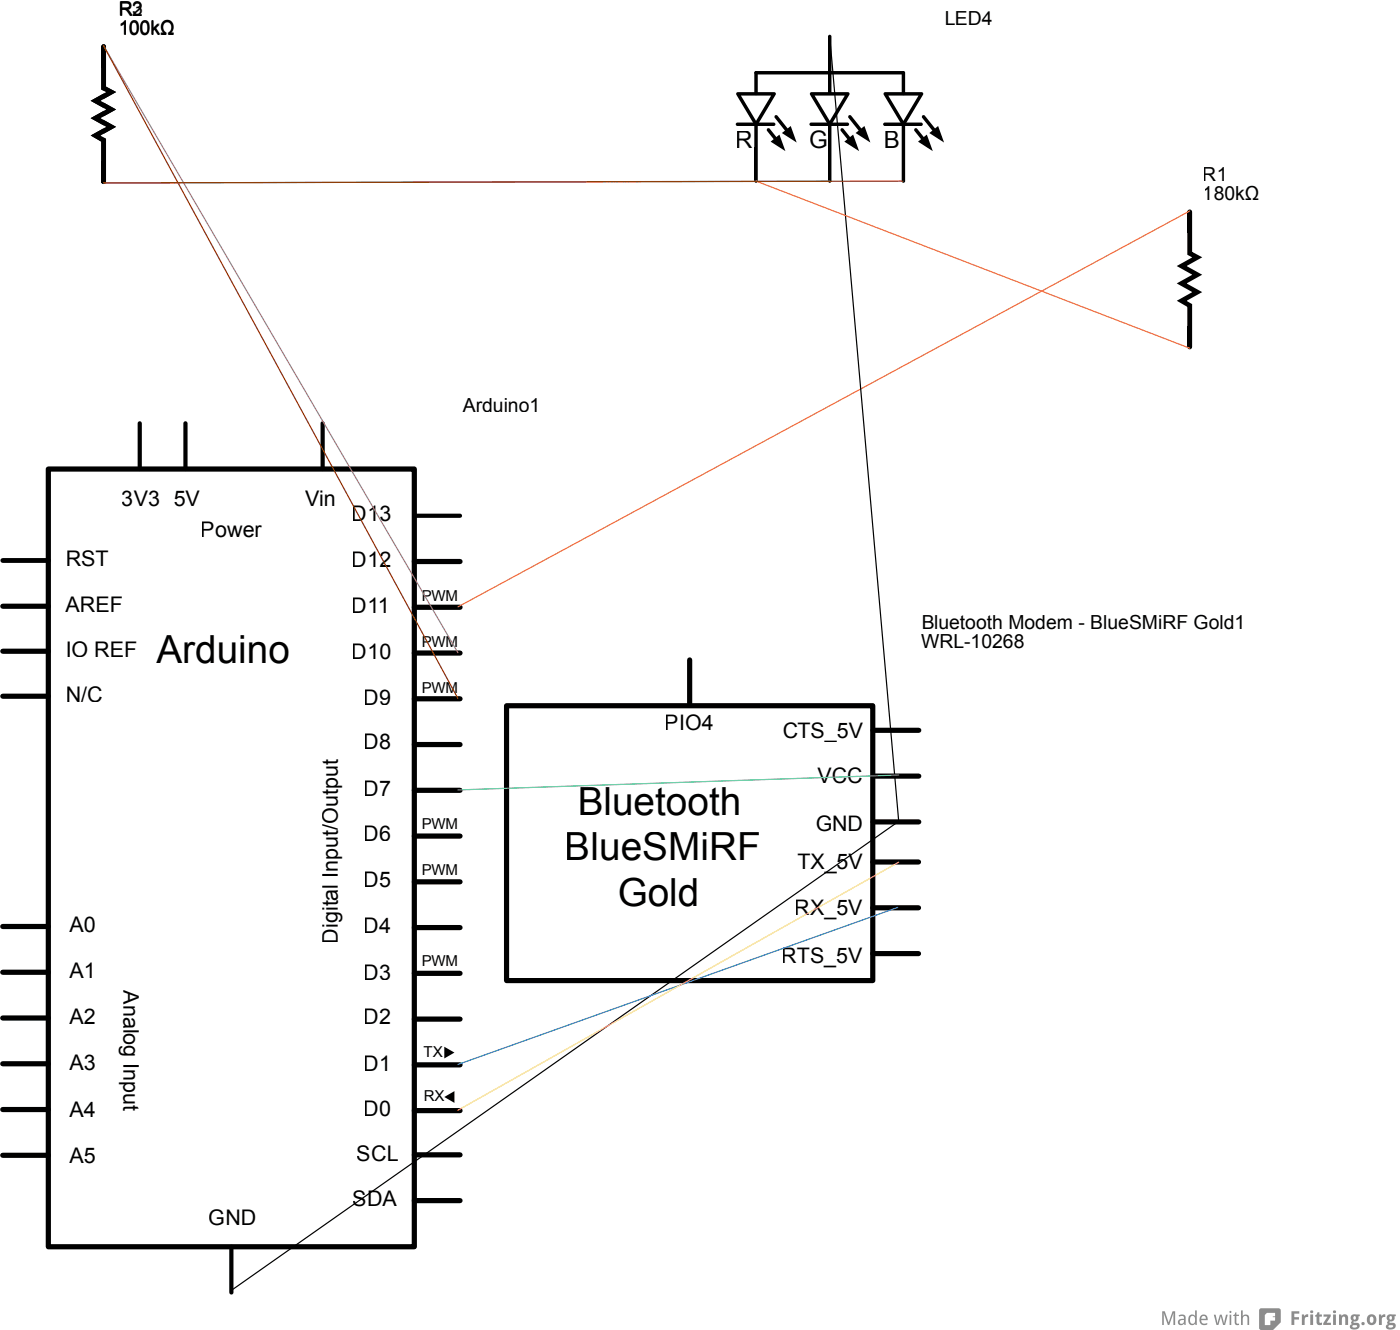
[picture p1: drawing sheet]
<svg xmlns="http://www.w3.org/2000/svg" width="229mm" height="218mm" viewBox="0 0 229 218" stroke-linecap="round" stroke-linejoin="round" font-family="sans-serif">
<!-- layer: Layer 1 -->
<g fill="#8c8c8c">
<path d="M190.4 214.7h.4l.7 1.8 .6-1.8h.4v2.2h-.2v-1.9l-.7 1.9h-.3l-.7-1.9 .1 1.9h-.3z"/>
<path d="M198.9 215.2h.3l.3 1.5 .4-1.5h.3l.3 1.5 .4-1.5h.3l-.5 1.7h-.3l-.4-1.4-.4 1.4h-.3z"/>
<path d="M202.4 214.9h.2v.3h.4v.3h-.4v.9a.29 .29 0 0 0 .4 .3v.2a.5 .5 0 0 1-.7-.5v-.9h-.3v-.2l.3-.1z"/>
<path d="M203.3 214.5h.3v1l.2-.2a.58 .58 0 0 1 .6 0 .58 .58 0 0 1 .3 .5v1.1h-.3v-1.1a.41 .41 0 0 0-.5-.3 .41 .41 0 0 0-.3 .6v.8h-.3z"/>
<path d="M211.6 214.7h1.3v.4h-.8v.6h.7v.3h-.7v.9h-.5z"/>
<path d="M213.3 215.2h.3l.1 .3 .3-.3h.3v.4a.45 .45 0 0 0-.5 .5v.8h-.5z"/>
<path d="M215.9 214.8h.3v.4h.4v.4h-.4v.8a.27 .27 0 0 0 .4 .1v.4h-.2a.52 .52 0 0 1-.7-.5v-.8h-.2v-.2l.2-.2z"/>
<path d="M216.8 215.2h1.2v.3l-.6 1.1h.7v.3h-1.3v-.3l.7-1h-.7z"/>
<path d="M219.4 215.2h.3l.1 .2a.59 .59 0 0 1 .7-.2 .59 .59 0 0 1 .4 .6v1.1h-.5v-1.1a.29 .29 0 0 0-.4-.2 .29 .29 0 0 0-.1 .4v.9h-.5z"/>
<path d="M225.9 215.2h.4l.1 .3 .2-.3h.4v.4a.45 .45 0 0 0-.6 .5v.8h-.5z"/>
<path d="M193.4 216.2a.35 .35 0 0 0 .2 .6 .35 .35 0 0 0 .4-.5v-.2zM193.1 215.4a.67 .67 0 0 1 .7-.2 .67 .67 0 0 1 .5 .6v1.1h-.2l-.1-.2a.55 .55 0 0 1-.7 .2 .55 .55 0 0 1-.3-.7 .55 .55 0 0 1 .7-.3h.3a.43 .43 0 0 0-.3-.5 .43 .43 0 0 0-.5 .2z"/>
<path d="M195.2 215.5a.79 .79 0 0 0 .2 1.2 .74 .74 0 0 0 .2-1.2zM194.9 215.3l.5-.1 .4 .3v-1h.3v2.4h-.2l-.1-.2a.65 .65 0 0 1-.8 .2 .65 .65 0 0 1-.3-.8v-.4z"/>
<path d="M196.9 215.6l-.1 .3h.8a.37 .37 0 0 0-.2-.4 .37 .37 0 0 0-.5 .1zM196.8 215.3a.69 .69 0 0 1 .8 .1 .69 .69 0 0 1 .3 .7h-1.1a.62 .62 0 0 0 1 .5v.2a.89 .89 0 0 1-1.2-.2 .89 .89 0 0 1 .1-1.2z"/>
<path d="M201.5 215.2h.2v1.7h-.2zM201.4 214.8a.2 .2 0 0 1 .4 0 .2 .2 0 0 1-.4 0z"/>
<path d="M214.7 215.2h.4v1.7h-.4zM214.7 214.8a.25 .25 0 0 1 .4 0 .25 .25 0 0 1-.4 0z"/>
<path d="M218.4 215.2h.5v1.7h-.5zM218.4 214.8a.25 .25 0 0 1 .5 0 .25 .25 0 0 1-.5 0z"/>
<path d="M221.8 215.5l-.1 .3a.22 .22 0 0 0 .2 .3 .22 .22 0 0 0 .2-.3l-.1-.3zM221.6 217v.2a.45 .45 0 0 0 .7-.2zM221.5 215.3l.3-.1h1v.3h-.3a.66 .66 0 0 1-.7 .9v.1l.1 .1a.59 .59 0 0 1 .9 .4 .59 .59 0 0 1-.7 .7 .59 .59 0 0 1-.7-.1 .59 .59 0 0 1-.2-.6l.3-.2a.28 .28 0 0 1-.1-.3 .28 .28 0 0 1 .2-.2 .59 .59 0 0 1-.1-1z"/>
<path d="M224.6 215.6a.53 .53 0 0 0-.2 .6 .53 .53 0 0 0 .5 .3 .53 .53 0 0 0 .2-.5 .53 .53 0 0 0-.5-.4zM224.2 215.4a.85 .85 0 0 1 1.3 .6 .85 .85 0 0 1-1.2 .8 1.05 1.05 0 0 1-.1-1.4z"/>
<path d="M227.7 215.5l-.1 .3a.22 .22 0 0 0 .2 .3 .22 .22 0 0 0 .3-.3l-.2-.3zM227.5 217v.2a.45 .45 0 0 0 .7-.2zM227.4 215.3l.3-.1h1v.3h-.3a.66 .66 0 0 1-.7 .9v.1l.1 .1a.64 .64 0 0 1 .9 .3 .85 .85 0 0 1-.7 .8 .85 .85 0 0 1-.9-.5l.1-.3 .2-.1a.28 .28 0 0 1-.1-.3 .28 .28 0 0 1 .2-.2 .59 .59 0 0 1-.1-1z"/>
<path d="M207.6 214.9h1.3v.6h-.4v.2h.4v.5h-.8v.7h-.9v-1.6zM206.3 214.4v3l.2 .3 2.1 .1 1.2-1.3v-2l-.1-.3h-3.1z"/>
<circle cx="223.3" cy="216.7" r=".27"/>
</g>
<g fill="none" stroke="#000" stroke-width=".85">
<path d="M7.9 76.8h60v127.3h-60zM.5 99.3h7.4M67.9 91.9h7.5M67.9 99.4h7.5M.5 114h7.4M.5 106.6h7.4M67.9 106.9h7.5M67.9 114.4h7.5M83 115.5h60v45h-60zM113 108v7.1M143 119.6h7.5M67.9 121.9h7.5"/>
<path d="M67.9 129.4h7.5M67.9 136.9h7.5M143 127.1h7.5M143 134.6h7.5M.4 151.7h7.5M.4 159.2h7.5M67.9 144.4h7.5M67.9 151.9h7.5M67.9 159.4h7.5M143 141.1h7.5M143 148.6h7.5M143 156.1h7.5"/>
<path d="M.4 166.7h7.5M.4 174.2h7.5M67.9 166.9h7.5M67.9 174.3h7.5M.4 181.7h7.5M.4 189.1h7.5M67.9 189.1h7.5M67.9 196.6h7.5M67.9 181.8h7.5"/>
</g>
<path d="M.5 91.8h7.4" fill="none" stroke="#000" stroke-width=".79"/>
<path d="M22.9 69.3v7.5M30.4 69.3v7.5M52.9 69.3v7.5M67.9 84.4h7.5M37.9 204.1v7.5" fill="none" stroke="#000" stroke-width=".69"/>
<g fill="#000">
<path d="M16.6 7.6h.7v3.5h-.7zM16.8 7.4h.3v.2h-.3zM123.6 11.8a.28 .28 0 0 1 .3-.2 .28 .28 0 0 1 .2 .3v3.4a.28 .28 0 0 1-.2 .3 .28 .28 0 0 1-.3-.3zM135.7 5.8a.28 .28 0 0 1 .3-.1 .28 .28 0 0 1 .2 .3v9.2a.28 .28 0 0 1-.3 .2 .28 .28 0 0 1-.2-.2zM135.9 5.9l.1 .1zM147.9 11.7a.28 .28 0 0 1 .4 .2v3.4a.28 .28 0 0 1-.3 .3 .28 .28 0 0 1-.3-.3v-3.4zM16.7 26.4h.6v3.5h-.6zM16.8 29.8h.3v.3h-.3zM120.6 20.2l.2-.1h6a.28 .28 0 0 1 .2 .2 .28 .28 0 0 1-.2 .3h-6a.28 .28 0 0 1-.2-.4zM123.7 20.1a.28 .28 0 0 1 .5 .2v9.3a.28 .28 0 0 1-.3 .3 .28 .28 0 0 1-.3-.3v-9.3zM123.8 29.6l.1 .1zM126.3 23.2l1.4-1.2 1 2.7z"/>
<path d="M126.7 23.2l.9-.7 .5 1.6zM125.7 21l.4 .1 2.1 2.6-.1 .4-.4-.1-2-2.6zM128.1 21.8l1.5-1.2 .9 2.7zM128.6 21.8l.8-.7 .6 1.5zM127 18.9h.4l2.6 3.4v.4l-.4-.1-2.7-3.3zM132.7 20.2l.2-.1h5.9a.28 .28 0 0 1 .3 .2 .28 .28 0 0 1-.3 .3h-5.9a.28 .28 0 0 1-.2-.4zM135.8 20.1a.28 .28 0 0 1 .4 .2v9.3a.28 .28 0 0 1-.3 .3 .28 .28 0 0 1-.2-.3v-9.3zM135.9 29.6l.1 .1zM138.3 23.2l1.5-1.2 1 2.7zM138.8 23.2l.8-.7 .6 1.6zM137.8 21l.4 .1 2.1 2.6-.1 .4-.4-.1-2-2.6zM140.2 21.8l1.4-1.2 1 2.7z"/>
<path d="M140.7 21.8l.8-.7 .6 1.5zM139.1 18.9h.4l2.6 3.4v.4l-.4-.1-2.7-3.3zM144.7 20.2l.3-.1h5.9a.28 .28 0 0 1 .3 .2 .28 .28 0 0 1-.3 .3h-5.9a.28 .28 0 0 1-.3-.4zM147.9 20.1a.28 .28 0 0 1 .4 .2v9.3a.28 .28 0 0 1-.3 .3 .28 .28 0 0 1-.3-.3v-9.3zM148 29.6v.1zM150.4 23.2l1.5-1.2 .9 2.7zM150.9 23.2l.8-.7 .6 1.6zM149.9 21l.4 .1 2 2.6v.4l-.4-.1-2.1-2.6zM152.3 21.8l1.4-1.2 1 2.7zM152.7 21.8l.9-.7 .5 1.5zM151.1 18.9h.4l2.7 3.4-.1 .4-.4-.1-2.6-3.3zM72.8 171.4l1.7 .9-1.7 1z"/>
<path d="M72.8 179.6l1.7-1v2z"/>
<path d="M121.4 15.6l2.5 4.2 2.4-4.2zM120.7 15.1h6.1a.28 .28 0 0 1 .3 .4l-3 5a.28 .28 0 0 1-.5 0l-3-5z"/>
<path d="M133.5 15.6l2.4 4.2 2.5-4.2zM132.8 15.1h6.1a.28 .28 0 0 1 .3 .4l-3 5a.28 .28 0 0 1-.5 0l-3-5z"/>
<path d="M145.5 15.6l2.5 4.2 2.5-4.2zM144.9 15.1h6.1a.28 .28 0 0 1 .2 .4l-2.9 5a.28 .28 0 0 1-.5 0l-3-5z"/>
</g>
<path d="M135.9 5.9v5.6M123.9 24.2v5.5M135.9 24.2v5.5M148 24.2v5.5" fill="none" stroke="#000" stroke-width=".39"/>
<path d="M123.9 11.9h24" fill="none" stroke="#000" stroke-width=".56"/>
<path d="M17 7.6v22.2v-6.8l-1.3-.8 2.5-1.4-2.5-1.5 2.5-1.4-2.5-1.4 2.5-1.4-1.2-.7z" fill="#fff" stroke="#000" stroke-width=".79"/>
<path d="M16.6 7.6h.7v3.5h-.7zM16.8 7.4h.3v.2h-.3zM16.7 26.4h.6v3.5h-.6zM16.8 29.8h.3v.3h-.3z" fill="#000"/>
<path d="M17 7.6v22.2v-6.8l-1.3-.8 2.5-1.4-2.5-1.5 2.5-1.4-2.5-1.4 2.5-1.4-1.2-.7z" fill="#fff" stroke="#000" stroke-width=".79"/>
<path d="M194.6 34.7h.7v3.4h-.7zM194.8 34.4h.3v.3h-.3zM194.6 53.5h.7v3.4h-.7zM194.8 56.9h.3v.2h-.3z" fill="#000"/>
<path d="M194.9 34.7v22.1v-6.8l-1.3-.8 2.6-1.4-2.6-1.4 2.6-1.4-2.6-1.4 2.6-1.5-1.3-.6z" fill="#fff" stroke="#000" stroke-width=".79"/>
<path d="M123.9 29.7l71 27.3M194.9 34.5l-119.9 64.9" fill="none" stroke="#ff7033" stroke-width=".2"/>
<path d="M17 7.5l58 99.4M135.9 29.7l-118.9 .3" fill="none" stroke="#ab58a2" stroke-width=".2"/>
<path d="M17 7.5l58 106.8M148 29.7l-131 .3" fill="none" stroke="#8c3b00" stroke-width=".2"/>
<path d="M135.9 6l11.3 128.5-109.3 76.8" fill="none" stroke="#000" stroke-width=".2"/>
<path d="M147.1 148.6l-72.1 25.7" fill="none" stroke="#157de6" stroke-width=".2"/>
<path d="M147.2 141.2l-72.2 40.6" fill="none" stroke="#ffe24d" stroke-width=".2"/>
<path d="M147.2 126.9l-72.2 2.4" fill="none" stroke="#47cc79" stroke-width=".2"/>
<g font-size="6.3">
<text x="25.6" y="108.5">Arduino</text>
<text x="94.6" y="133.4">Bluetooth</text>
<text x="92.5" y="140.9">BlueSMiRF</text>
<text x="101.2" y="148.4">Gold</text>
</g>
<g font-size="4">
<text x="120.6" y="24.3">R</text>
<text x="132.7" y="24.3">G</text>
<text x="144.7" y="24.3">B</text>
</g>
<g font-size="3.5">
<text x="20" y="82.8">3V3</text>
<text x="28.4" y="82.8">5V</text>
<text x="50" y="82.8">Vin</text>
<text x="32.9" y="88">Power</text>
<text x="57.7" y="85.3">D13</text>
<text x="10.7" y="92.7">RST</text>
<text x="57.7" y="92.8">D12</text>
<text x="10.7" y="100.2">AREF</text>
<text x="57.7" y="100.3">D11</text>
<text x="10.7" y="107.5">IO REF</text>
<text x="57.7" y="107.9">D10</text>
<text x="10.7" y="114.9">N/C</text>
<text x="59.6" y="115.4">D9</text>
<text x="108.9" y="119.6">PIO4</text>
<text x="59.6" y="122.7">D8</text>
<text x="128.1" y="120.8">CTS_5V</text>
<text x="59.6" y="130.3">D7</text>
<text x="134" y="128.3">VCC</text>
<text x="59.6" y="137.7">D6</text>
<text x="133.6" y="136.1">GND</text>
<text x="130.6" y="142.3">TX_5V</text>
<text x="59.6" y="145.3">D5</text>
<text x="130.2" y="149.8">RX_5V</text>
<text x="11.4" y="152.6">A0</text>
<text x="55.4" y="154.5" transform="rotate(-90 55.4 154.5)">Digital Input/Output</text>
<text x="59.6" y="152.7">D4</text>
<text x="11.4" y="160.1">A1</text>
<text x="59.6" y="160.4">D3</text>
<text x="128.1" y="157.7">RTS_5V</text>
<text x="11.4" y="167.7">A2</text>
<text x="20.2" y="162.1" transform="rotate(90 20.2 162.1)">Analog Input</text>
<text x="59.6" y="167.7">D2</text>
<text x="11.4" y="175.3">A3</text>
<text x="59.6" y="175.3">D1</text>
<text x="11.4" y="182.8">A4</text>
<text x="59.6" y="182.8">D0</text>
<text x="11.4" y="190.4">A5</text>
<text x="58.5" y="190">SCL</text>
<text x="57.8" y="197.5">SDA</text>
<text x="34.2" y="200.5">GND</text>
</g>
<g font-size="3.2">
<text x="19.3" y="2.6">R2</text>
<text x="19.3" y="5.8">100kΩ</text>
<text x="19.4" y="2.4">R3</text>
<text x="154.7" y="4.1">LED4</text>
<text x="197.1" y="29.6">R1</text>
<text x="197.1" y="32.8">180kΩ</text>
<text x="75.8" y="67.4">Arduino1</text>
<text x="150.9" y="102.9">Bluetooth Modem - BlueSMiRF Gold1</text>
<text x="150.9" y="106.1">WRL-10268</text>
</g>
<g font-size="2.5">
<text x="69" y="98.4">PWM</text>
<text x="69" y="105.9">PWM</text>
<text x="69" y="113.4">PWM</text>
<text x="69" y="135.7">PWM</text>
<text x="69" y="143.2">PWM</text>
<text x="69" y="158.2">PWM</text>
<text x="69.4" y="173.1">TX</text>
<text x="69.4" y="180.3">RX</text>
</g>
</svg>
